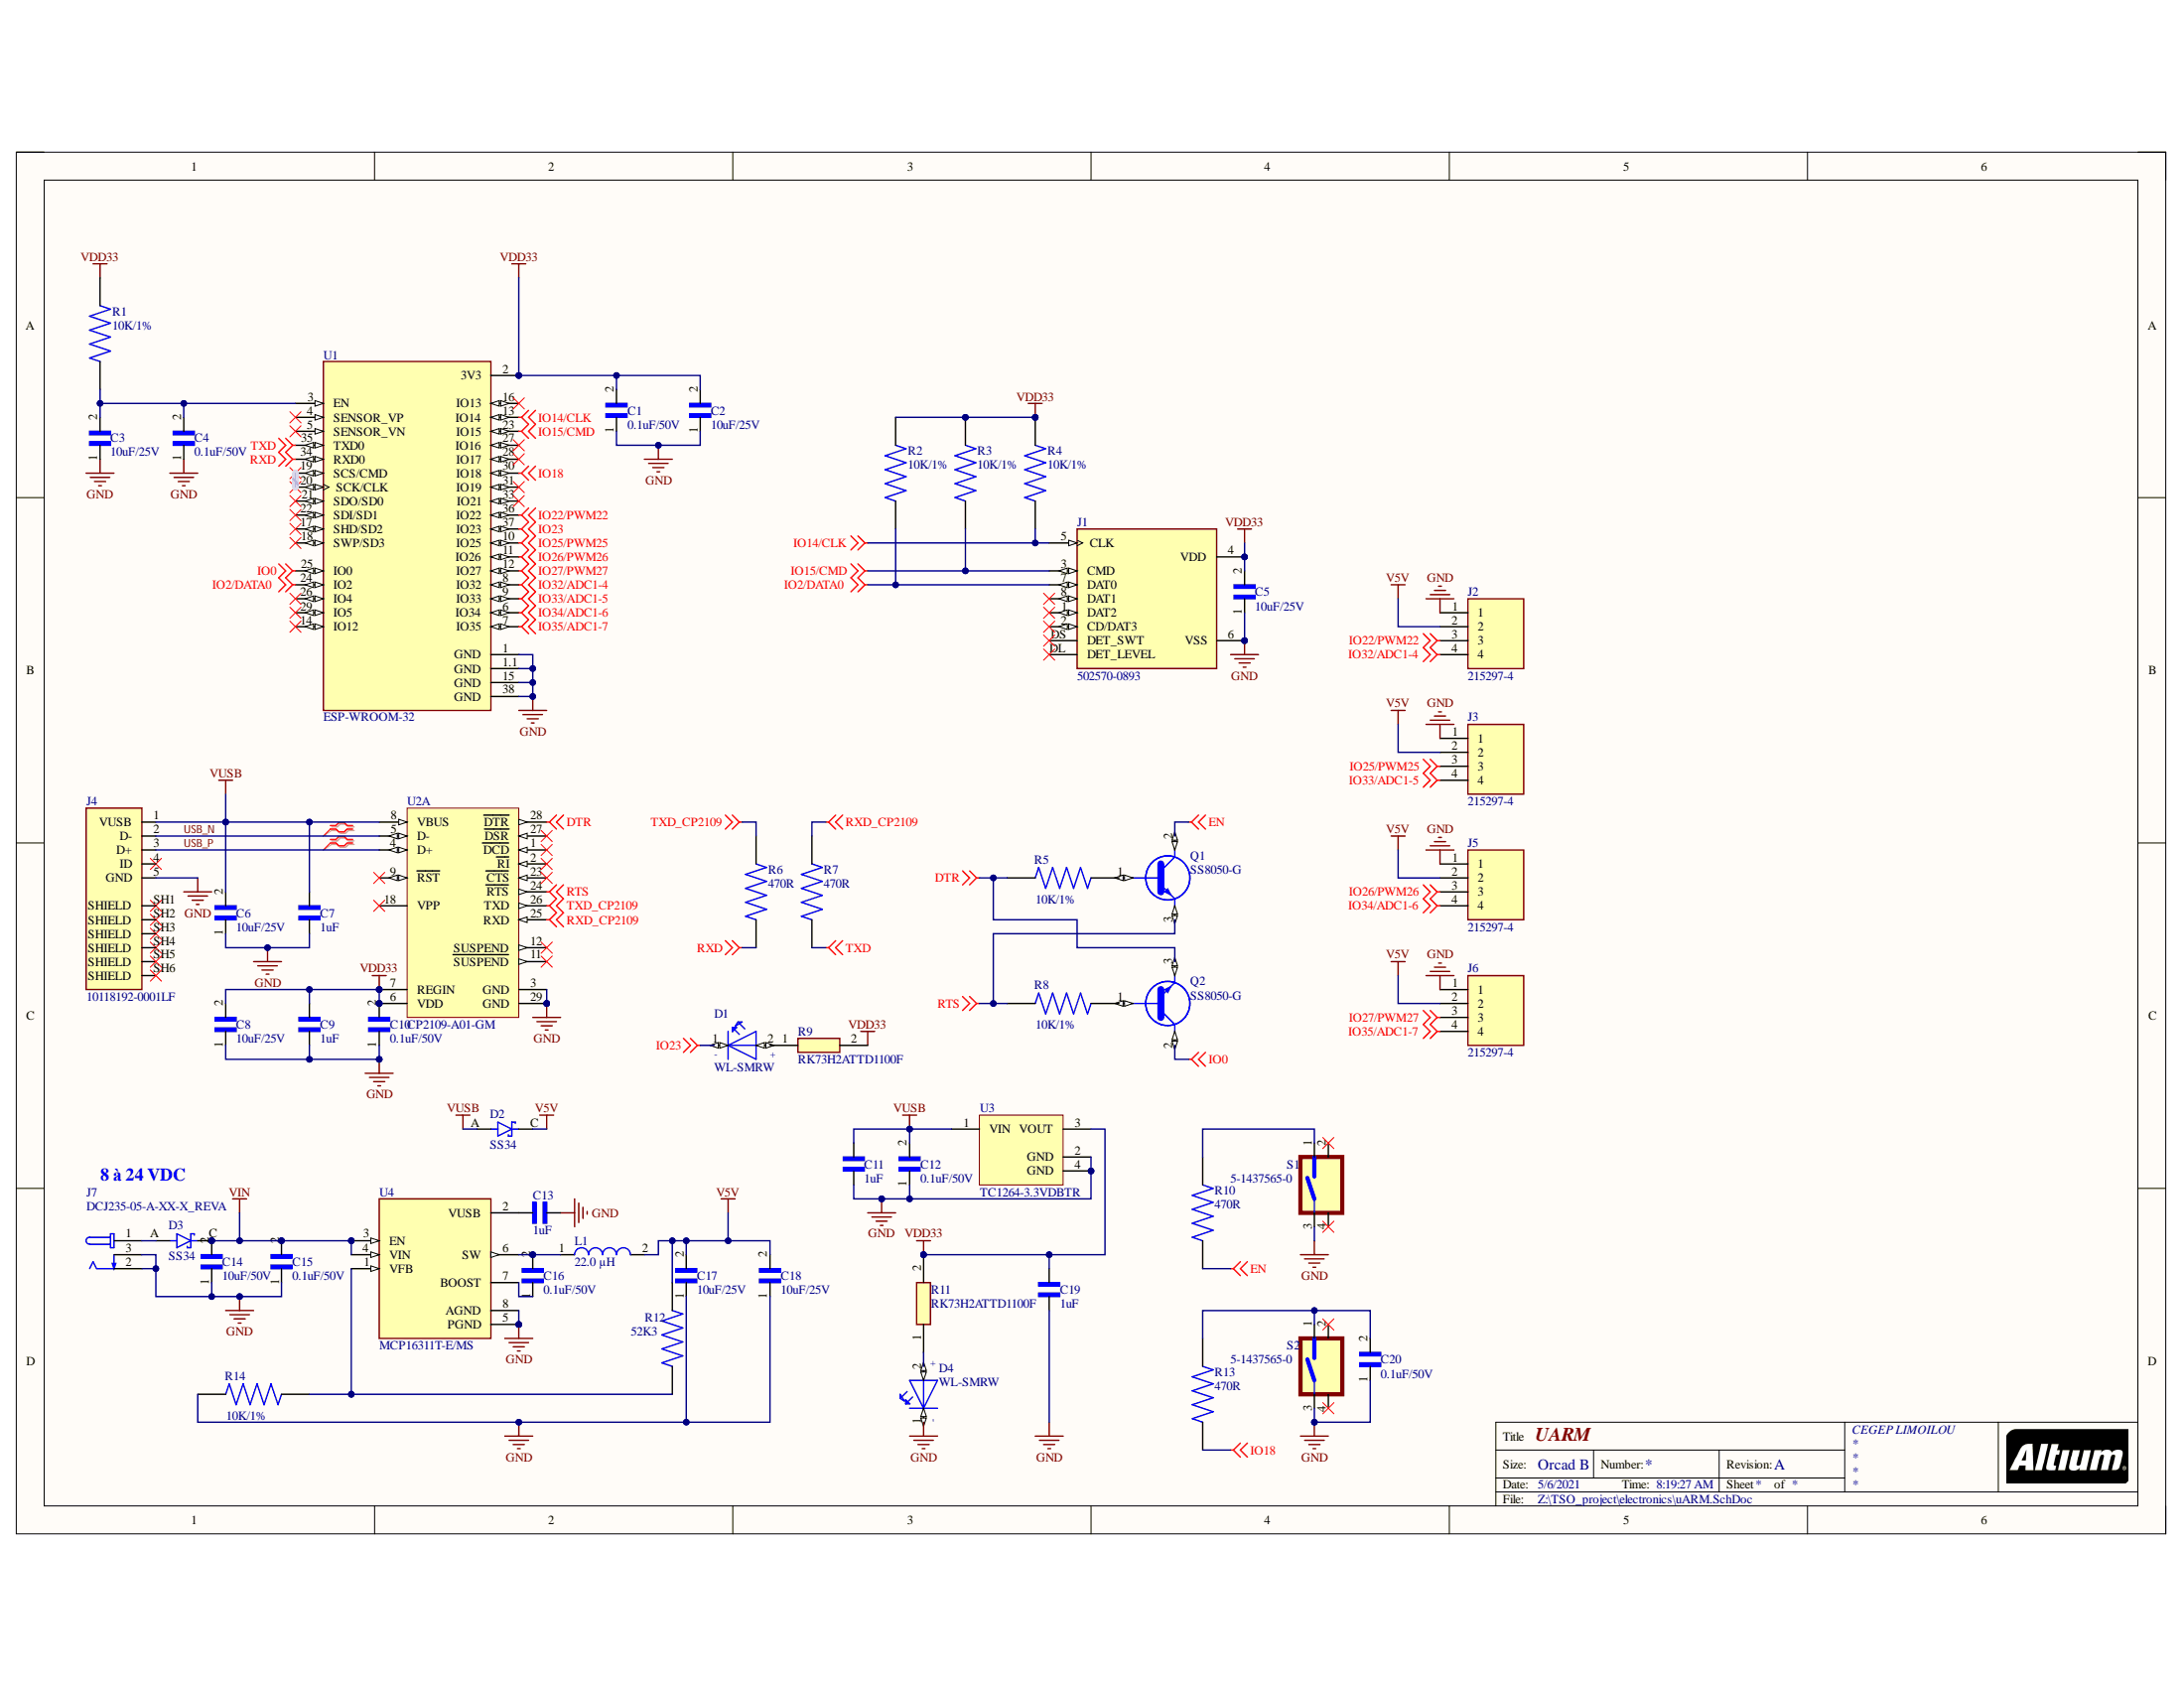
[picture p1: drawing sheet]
# Altium project uARM.PrjPcb
1 sheet, 54 parts. Net scope: flat (ports and power ports of the same name join across sheets).
Board file: uARM.PcbDoc

## Sheet uARM.SchDoc: UARM
size OrCAD B; CheckedBy: KEVIN COTTON ING; Author: SAMUEL DUCLOS; CompanyName: CEGEP LIMOILOU; DrawnBy: SAMUEL DUCLOS; Organization: CEGEP LIMOILOU; Revision: A

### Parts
C1  value 0.1uF/50V  [RESC2012X60N]  (hidden comment: 08055C104KAT4A)
C2  value 10uF/25V  [RESC2012X60N]  (hidden comment: CL21A106KAYNNNE)
C3  value 10uF/25V  [RESC2012X60N]  (hidden comment: CL21A106KAYNNNE)
C4  value 0.1uF/50V  [RESC2012X60N]  (hidden comment: 08055C104KAT4A)
C5  value 10uF/25V  [CAPC2012X135N]  (hidden comment: CL21A106KAYNNNE)
C6  value 10uF/25V  [CAPC2012X135N]  (hidden comment: CL21A106KAYNNNE)
C7  value 1uF  [WCAP-CSGP_885012207022]  (hidden comment: 885012207022)
C8  value 10uF/25V  [CAPC2012X135N]  (hidden comment: CL21A106KAYNNNE)
C9  value 1uF  [WCAP-CSGP_885012207022]  (hidden comment: 885012207022)
C10  value 0.1uF/50V  [CAPC2012X94N]  (hidden comment: 08055C104KAT4A)
C11  value 1uF  [WCAP-CSGP_885012207022]  (hidden comment: 885012207022)
C12  value 0.1uF/50V  [CAPC2012X94N]  (hidden comment: 08055C104KAT4A)
C13  value 1uF  [WCAP-CSGP_885012207022]  (hidden comment: 885012207022)
C14  value 10uF/50V  [CAPC2012X145N]  (hidden comment: GRM21BR61H106KE43L)
C15  value 0.1uF/50V  [CAPC2012X94N]  (hidden comment: 08055C104KAT4A)
C16  value 0.1uF/50V  [CAPC2012X94N]  (hidden comment: 08055C104KAT4A)
C17  value 10uF/25V  [CAPC2012X135N]  (hidden comment: CL21A106KAYNNNE)
C18  value 10uF/25V  [CAPC2012X135N]  (hidden comment: CL21A106KAYNNNE)
C19  value 1uF  [WCAP-CSGP_885012207022]  (hidden comment: 885012207022)
C20  value 0.1uF/50V  [CAPC2012X94N]  (hidden comment: 08055C104KAT4A)
D1  WL-SMRW  [WL-SMRW-1206-RECT]
D2  SS34  [DIOM7959X265N]
D3  SS34  [DIOM7959X265N]
D4  WL-SMRW  [WL-SMRW-1206-RECT]
J1  502570-0893  [MOLEX_502570-0893]
J2  215297-4  [TE_215297-4]
J3  215297-4  [TE_215297-4]
J4  10118192-0001LF  [AMPHENOL_10118192-0001LF]
J5  215297-4  [TE_215297-4]
J6  215297-4  [TE_215297-4]
J7  DCJ235-05-A-XX-X_REVA  [GCT_DCJ235-05-A-XX-X_REVA]
L1  Inductance: 22.0 µH  [WE-PD2-S]  (hidden comment: 744773122)
Q1  SS8050-G  [MBTB-T-SOT23]
Q2  SS8050-G  [MBTB-T-SOT23]
R1  value 10K/1%  [RESC2012X65N]  (hidden comment: ESR10EZPF1002)
R2  value 10K/1%  [RESC2012X65N]  (hidden comment: ESR10EZPF1002)
R3  value 10K/1%  [RESC2012X65N]  (hidden comment: ESR10EZPF1002)
R4  value 10K/1%  [RESC2012X65N]  (hidden comment: ESR10EZPF1002)
R5  value 10K/1%  [RESC2012X65N]  (hidden comment: ESR10EZPF1002)
R6  value 470R  [RESC2012X70N]  (hidden comment: ERJ-PB6B4700V)
R7  value 470R  [RESC2012X70N]  (hidden comment: ERJ-PB6B4700V)
R8  value 10K/1%  [RESC2012X65N]  (hidden comment: ESR10EZPF1002)
R9  RK73H2ATTD1100F  [RESC2012X60N]
R10  value 470R  [RESC2012X70N]  (hidden comment: ERJ-PB6B4700V)
R11  RK73H2ATTD1100F  [RESC2012X60N]
R12  value 52K3  [RESC2012X60N]  (hidden comment: ERJ-PB6B5232V)
R13  value 470R  [RESC2012X70N]  (hidden comment: ERJ-PB6B4700V)
R14  value 10K/1%  [RESC2012X65N]  (hidden comment: ESR10EZPF1002)
S1  5-1437565-0  [SW_5-1437565-0]
S2  5-1437565-0  [SW_5-1437565-0]
U1  ESP-WROOM-32  [MODULE_ESP-WROOM-32]
U2  CP2109-A01-GM  [SLAB-QFN-28-3125x3125TP_L]  (part A of 2)
U3  TC1264-3.3VDBTR  [SOT-223-DB3_L]
U4  MCP16311T-E/MS  [SOP65P490X110-8N]

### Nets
GND: C1.1 C2.1 C3.1 C4.1 C5.1 C6.1 C7.2 C8.1 C9.2 C10.1 C11.2 C12.1 C13.1 C14.1 C15.1 C17.1 C18.1 C19.2 C20.1 D4.1(NEG) J1.6(VSS) J2.1 J3.1 J4.5(GND) J5.1 J6.1 J7.2 J7.3 R14.1 S1.3 S2.3 U1.1(GND) U1.1.1(GND) U1.15(GND) U1.38(GND) U2.3(GND) U2.29(GND) U3.2(GND) U3.4(GND) U4.5(PGND) U4.8(AGND)
V5V: C17.2 C18.2 D2.C(K) J2.2 J3.2 J5.2 J6.2 L1.2 R12.2
VDD33: C1.2 C2.2 C5.2 C8.2 C9.1 C10.2 C19.1 J1.4(VDD) R1.2 R2.2 R3.2 R4.2 R9.2 R11.2 U1.2(3V3) U2.6(VDD) U2.7(REGIN) U3.3(VOUT)
VIN: C14.2 C15.2 D3.C(K) U4.3(EN) U4.4(VIN)
VUSB: C6.2 C7.1 C11.1 C12.2 D2.A J4.1(VUSB) U2.8(VBUS) U3.1(VIN)
DTR: Q2.3(C) R5.1 U2.28(~{DTR}) ; off-sheet DTR
EN: Q1.2(E) R10.1 ; off-sheet EN
IO0: Q2.2(E) U1.25(IO0) ; off-sheet IO0
IO2/DATA0: J1.7(DAT0) R2.1 U1.24(IO2) ; off-sheet IO2/DATA0
IO14/CLK: J1.5(CLK) R4.1 U1.13(IO14) ; off-sheet IO14/CLK
IO15/CMD: J1.3(CMD) R3.1 U1.23(IO15) ; off-sheet IO15/CMD
IO18: R13.1 U1.30(IO18) ; off-sheet IO18
IO22/PWM22: J2.3 U1.36(IO22) ; off-sheet IO22/PWM22
IO23: D1.1(NEG) U1.37(IO23) ; off-sheet IO23
IO25/PWM25: J3.3 U1.10(IO25) ; off-sheet IO25/PWM25
IO26/PWM26: J5.3 U1.11(IO26) ; off-sheet IO26/PWM26
IO27/PWM27: J6.3 U1.12(IO27) ; off-sheet IO27/PWM27
IO32/ADC1-4: J2.4 U1.8(IO32) ; off-sheet IO32/ADC1-4
IO33/ADC1-5: J3.4 U1.9(IO33) ; off-sheet IO33/ADC1-5
IO34/ADC1-6: J5.4 U1.6(IO34) ; off-sheet IO34/ADC1-6
IO35/ADC1-7: J6.4 U1.7(IO35) ; off-sheet IO35/ADC1-7
RTS: Q1.3(C) R8.1 U2.24(~{RTS}) ; off-sheet RTS
RXD: R6.1 U1.34(RXD0) ; off-sheet RXD
RXD_CP2109: R7.2 U2.25(RXD) ; off-sheet RXD_CP2109
TXD: R7.1 U1.35(TXD0) ; off-sheet TXD
TXD_CP2109: R6.2 U2.26(TXD) ; off-sheet TXD_CP2109
USB_N: J4.2(D-) U2.5(D-)
USB_P: J4.3(D+) U2.4(D+)
NetC3_2: C3.2 C4.2 R1.1 U1.3(EN)
NetC13_2: C13.2 U4.2(VUSB)
NetC16_1: C16.1 U4.7(BOOST)
NetC16_2: C16.2 L1.1 U4.6(SW)
NetC20_2: C20.2 R13.2 S2.1
NetD1_2: D1.2(POS) R9.1
NetD3_A: D3.A J7.1
NetD4_2: D4.2(POS) R11.1
NetQ1_1: Q1.1(B) R5.2
NetQ2_1: Q2.1(B) R8.2
NetR10_2: R10.2 S1.1
NetR12_1: R12.1 R14.2 U4.1(VFB)

Not connected (* = marked no-connect by the designer): J1 1(DAT2)* 2(CD/DAT3)* 8(DAT1)* DL(DET_LEVEL)* DS(DET_SWT)*; J4 4(ID)* SH1(SHIELD)* SH2(SHIELD)* SH3(SHIELD)* SH4(SHIELD)* SH5(SHIELD)* SH6(SHIELD)*; S1 2* 4(1)*; S2 2* 4(1)*; U1 4(SENSOR_VP)* 5(SENSOR_VN)* 14(IO12)* 16(IO13)* 17(SHD/SD2)* 18(SWP/SD3)* 19(SCS/CMD)* 20(SCK/CLK)* 21(SDO/SD0)* 22(SDI/SD1)* 26(IO4)* 27(IO16)* 28(IO17)* 29(IO5)* 31(IO19)* 33(IO21)*; U2 1(~{DCD})* 2(~{RI})* 9(~{RST})* 11(~{SUSPEND})* 12(SUSPEND)* 18(VPP)* 23(~{CTS})* 27(~{DSR})*

### Layout directives
differential pair: USB_N, USB_P

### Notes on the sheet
- 8 à 24 VDC
